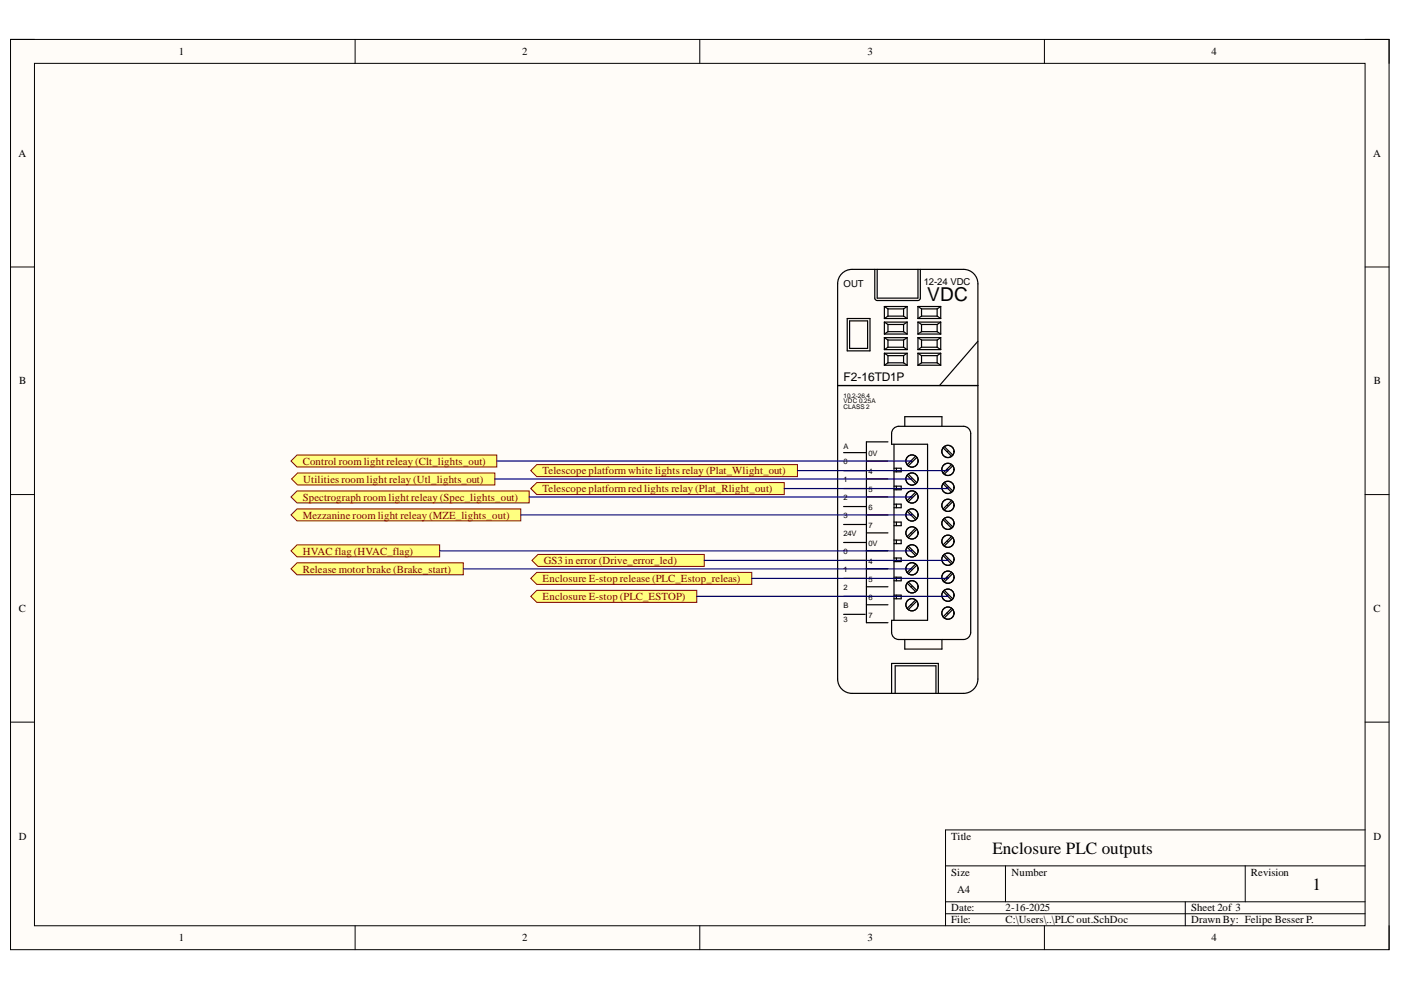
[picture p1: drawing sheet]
<svg xmlns="http://www.w3.org/2000/svg" width="297mm" height="210mm" viewBox="0 0 297 210" stroke-linecap="round" stroke-linejoin="round" font-family="sans-serif">
<path d="M2.2 8.4h292.3v193h-292.3z" fill-rule="evenodd" fill="#fffcf8"/>
<path d="M2.2 8.4h292.3v193h-292.3z" fill="none" stroke="#000" stroke-width=".21"/>
<path d="M7.3 13.4h282.1v182.9h-282.1z" fill-rule="evenodd" fill="#fffcf8"/>
<g fill="none" stroke="#000" stroke-width=".21">
<path d="M2.2 8.4h5.1M7.3 13.4h282.1v182.9h-282.1zM75.3 8.4v5M148.4 8.4v5M221.4 8.4v5M289.4 8.4h5.1v5M2.2 56.6h5.1M289.4 56.6h5.1M2.2 104.9h5.1M289.4 104.9h5.1M2.2 153.1h5.1M289.4 153.1h5.1"/>
<path d="M289.4 176h-88.9v20.3M75.3 196.3v5.1M148.4 196.3v5.1M200.5 183.6h88.9M200.5 191.2h88.9M200.5 193.7h88.9M213.2 183.6v7.6M221.4 196.3v5.1M251.3 191.2v5.1M264 183.6v7.6M294.5 196.3v5.1"/>
</g>
<path d="M61.7 97.7l1.3-1.2h42.3v2.5h-42.3z" fill-rule="evenodd" fill="#ffff80"/>
<path d="M61.7 97.7l1.3-1.2h42.3v2.5h-42.3z" fill="none" stroke="#800000" stroke-width=".21"/>
<path d="M61.8 101.6l1.3-1.3h41.8v2.5h-41.8z" fill-rule="evenodd" fill="#ffff80"/>
<path d="M61.8 101.6l1.3-1.3h41.8v2.5h-41.8z" fill="none" stroke="#800000" stroke-width=".21"/>
<path d="M61.7 109.2l1.3-1.3h47.4v2.5h-47.4z" fill-rule="evenodd" fill="#ffff80"/>
<path d="M61.7 109.2l1.3-1.3h47.4v2.5h-47.4z" fill="none" stroke="#800000" stroke-width=".21"/>
<path d="M112.5 99.8l1.3-1.3h55.3v2.5h-55.3z" fill-rule="evenodd" fill="#ffff80"/>
<path d="M112.5 99.8l1.3-1.3h55.3v2.5h-55.3z" fill="none" stroke="#800000" stroke-width=".21"/>
<path d="M112.5 103.6l1.3-1.3h52.5v2.6h-52.5z" fill-rule="evenodd" fill="#ffff80"/>
<path d="M112.5 103.6l1.3-1.3h52.5v2.6h-52.5z" fill="none" stroke="#800000" stroke-width=".21"/>
<g fill="none" stroke="#000" stroke-width=".25">
<path d="M178.7 57.8l1.2-.6 .7-.1h23.7a3 3 0 0 1 3 3.1v83.8a3 3 0 0 1-3 3h-23.7a3 3 0 0 1-3-3v-83.8a3 3 0 0 1 1.1-2.4zM185.5 57.1v6.1v.3l.5 .2h8.9l.2-.5v-6.1M186 57.1v6.1h8.6v-6.1M179.6 67.5h4.9v6.9h-4.9zM180.1 68h3.9v5.9h-3.9zM187.5 65h4.8M187.5 67.5h4.8M187.5 65l.8 .5M187.5 65v2.5M187.5 68.3v2.5M187.5 71.6v2.5M187.5 74.9v2.5"/>
<path d="M187.5 68.3h4.8M187.5 70.8h4.8M187.5 68.3l.8 .5M187.5 71.6h4.8M187.5 74.1h4.8M187.5 71.6l.8 .5M187.5 74.9h4.8M187.5 77.4h4.8M187.5 74.9l.8 .5M188.3 65.5h3.3M188.3 67h3.3M188.3 67l-.8 .5"/>
<path d="M188.3 65.5v1.5M188.3 68.8v1.5M188.3 72.1v1.5M188.3 75.4v1.5M188.3 68.8h3.3M188.3 70.3h3.3M188.3 70.3l-.8 .5M188.3 72.1h3.3M188.3 73.6h3.3M188.3 73.6l-.8 .5M188.3 75.4h3.3M188.3 76.9h3.3"/>
<path d="M188.3 76.9l-.8 .5M191.6 67l.7 .5M191.6 65.5v1.5M191.6 68.8v1.5M191.6 72.1v1.5M191.6 75.4v1.5M191.6 70.3l.7 .5M191.6 73.6l.7 .5M191.6 76.9l.7 .5M192.3 65l-.7 .5M192.3 65v2.5M192.3 68.3v2.5"/>
<path d="M192.3 71.6v2.5M192.3 74.9v2.5M192.3 68.3l-.7 .5M192.3 71.6l-.7 .5M192.3 74.9l-.7 .5M194.6 65v2.5M194.6 68.3v2.5M194.6 71.6v2.5M194.6 74.9v2.5M194.6 65h4.9M194.6 67.5h4.9M194.6 68.3h4.9"/>
<path d="M194.6 70.8h4.9M194.6 68.3l.8 .5M194.6 71.6h4.9M194.6 74.1h4.9M194.6 71.6l.8 .5M194.6 74.9h4.9M194.6 77.4h4.9M194.6 74.9l.8 .5M194.6 65l.8 .5M195.4 65.5h3.3M195.4 67h3.3M195.4 68.8h3.3"/>
<path d="M195.4 70.3h3.3M195.4 70.3l-.8 .5M195.4 65.5v1.5M195.4 68.8v1.5M195.4 72.1v1.5M195.4 75.4v1.5M195.4 72.1h3.3M195.4 73.6h3.3M195.4 73.6l-.8 .5M195.4 75.4h3.3M195.4 76.9h3.3M195.4 76.9l-.8 .5"/>
<path d="M195.4 67l-.8 .5M198.7 70.3l.8 .5M198.7 65.5v1.5M198.7 68.8v1.5M198.7 72.1v1.5M198.7 75.4v1.5M198.7 73.6l.8 .5M198.7 76.9l.8 .5M198.7 67l.8 .5M199.5 68.3l-.8 .5M199.5 65v2.5M199.5 68.3v2.5"/>
<path d="M199.5 71.6v2.5M199.5 74.9v2.5M199.5 71.6l-.8 .5M199.5 74.9l-.8 .5M199.5 65l-.8 .5M207.3 72.4l-8.1 9.3M177.6 81.7h29.7M178.9 96h4.8M178.9 99.8h4.8M183.7 97.8h4.6M188.3 93.7h-4.6v38.3h4.6M189.3 91l.8-.5 .5-.1h13.7a1.52 1.52 0 0 1 1.5 1.5v42.2a1.53 1.53 0 0 1-1.5 1.5h-13.7a1.52 1.52 0 0 1-1.6-1.5v-2.6h7.7v-37.3h-7.7v-2.3z"/>
<path d="M189.5 94.2v37.3M189.5 99.3h1.6v.7h-1.6M190.1 99.3v.7M191.8 90.4v-2.1h7.9v2.1M193.1 97.8h.3M194.1 96.7l-1.8 1.8M194.4 97l-1.8 1.8M200 95l1.7 1.7M200.2 94.7l1.8 1.8M200.7 99.5h.3M200.7 95.7h.3M201.7 98.5l-1.7 1.8"/>
<path d="M202 98.8l-1.8 1.7M178.9 111.2h4.8M178.9 115h4.8M178.9 103.6h4.8M178.9 118.8h4.8M178.9 107.4h4.8M183.7 113h4.6M183.7 101.6h4.6M183.7 116.8h4.6M183.7 105.4h4.6M183.7 109.2h4.6M189.5 114.5h1.6v.8h-1.6"/>
<path d="M189.5 103.1h1.6v.7h-1.6M189.5 106.9h1.6v.8h-1.6M189.5 110.7h1.6v.8h-1.6M189.5 118.3h1.6v.8h-1.6M190.1 103.1v.7M190.1 106.9v.8M190.1 110.7v.8M190.1 114.5v.8M190.1 118.3v.8M192.3 100.8l1.8 1.8M192.3 108.4l1.8 1.8M192.3 116l1.8 1.8"/>
<path d="M192.6 100.5l1.8 1.8M192.6 108.2l1.8 1.7M192.6 115.8l1.8 1.8M193.1 113h.3M193.1 101.6h.3M193.1 116.8h.3M193.1 105.4h.3M193.1 109.2h.3M194.1 104.4l-1.8 1.7M194.1 112l-1.8 1.7M194.1 119.6l-1.8 1.8M194.4 104.6l-1.8 1.8"/>
<path d="M194.4 112.2l-1.8 1.8M194.4 119.8l-1.8 1.8M200 102.6l1.7 1.8M200 110.2l1.7 1.8M200 117.8l1.7 1.8M200.2 102.3l1.8 1.8M200.2 109.9l1.8 1.8M200.2 117.6l1.8 1.7M200.7 103.3h.3M200.7 107.1h.3M200.7 110.9h.3M200.7 114.8h.3"/>
<path d="M200.7 118.6h.3M201.7 106.1l-1.7 1.8M201.7 113.7l-1.7 1.8M202 106.4l-1.8 1.8M202 114l-1.8 1.8M178.9 122.6h4.5M178.9 126.4h4.5M178.9 130.3h4.5M183.7 120.6h4.6M183.7 124.4h4.6M183.7 128.2h4.6M189.5 122.4h1.6v.7h-1.6"/>
<path d="M189.5 126.2h1.6v.8h-1.6M190.1 122.4v.7M190.1 126.2v.8M191.8 135.6v2h7.9v-2M192.3 123.7l1.8 1.7M192.6 123.4l1.8 1.8M193.1 120.6h.3M193.1 124.4h.3M193.1 128.2h.3M194.1 127.2l-1.8 1.8M194.4 127.5l-1.8 1.7M200 125.4l1.7 1.8"/>
<path d="M200.2 125.2l1.8 1.8M200.7 126.2h.3M200.7 122.4h.3M200.7 130h.3M201.7 121.4l-1.7 1.7M201.7 129l-1.7 1.8M202 121.6l-1.8 1.8M202 129.2l-1.8 1.8M189 147v-6.3h9.9v6.3M189.8 147v-5.8h8.6v5.8"/>
<circle cx="193.4" cy="97.7" r="1.29"/>
<circle cx="193.4" cy="97.7" r="1.3"/>
<circle cx="201" cy="99.5" r="1.3"/>
<circle cx="201" cy="95.7" r="1.29"/>
<circle cx="201" cy="95.7" r="1.3"/>
<circle cx="193.4" cy="116.8" r="1.3"/>
<circle cx="193.4" cy="101.6" r="1.3"/>
<circle cx="193.4" cy="109.2" r="1.3"/>
<circle cx="193.4" cy="105.4" r="1.29"/>
<circle cx="193.4" cy="113" r="1.29"/>
<circle cx="193.4" cy="113" r="1.3"/>
<circle cx="193.4" cy="105.4" r="1.3"/>
<circle cx="193.4" cy="101.6" r="1.29"/>
<circle cx="193.4" cy="109.2" r="1.29"/>
<circle cx="193.4" cy="116.8" r="1.29"/>
<circle cx="201" cy="114.8" r="1.3"/>
<circle cx="201" cy="107.1" r="1.3"/>
<circle cx="201" cy="118.6" r="1.29"/>
<circle cx="201" cy="103.3" r="1.29"/>
<circle cx="201" cy="111" r="1.29"/>
<circle cx="201" cy="111" r="1.3"/>
<circle cx="201" cy="103.3" r="1.3"/>
<circle cx="201" cy="118.6" r="1.3"/>
<circle cx="193.4" cy="124.4" r="1.29"/>
<circle cx="193.4" cy="128.2" r="1.29"/>
<circle cx="193.4" cy="120.6" r="1.29"/>
<circle cx="193.4" cy="120.6" r="1.3"/>
<circle cx="193.4" cy="128.2" r="1.3"/>
<circle cx="193.4" cy="124.4" r="1.3"/>
<circle cx="201" cy="130" r="1.3"/>
<circle cx="201" cy="122.4" r="1.3"/>
<circle cx="201" cy="126.2" r="1.29"/>
<circle cx="201" cy="126.2" r="1.3"/>
</g>
<path d="M63 104.1h49.2v2.5h-49.2l-1.3-1.2z" fill-rule="evenodd" fill="#ffff80"/>
<path d="M63 104.1h49.2v2.5h-49.2l-1.3-1.2z" fill="none" stroke="#800000" stroke-width=".21"/>
<path d="M61.7 116.8l1.3-1.3h30.2v2.6h-30.2z" fill-rule="evenodd" fill="#ffff80"/>
<path d="M61.7 116.8l1.3-1.3h30.2v2.6h-30.2z" fill="none" stroke="#800000" stroke-width=".21"/>
<path d="M112.5 126.4l1.3-1.2h33.9v2.5h-33.9z" fill-rule="evenodd" fill="#ffff80"/>
<path d="M112.5 126.4l1.3-1.2h33.9v2.5h-33.9z" fill="none" stroke="#800000" stroke-width=".21"/>
<path d="M61.7 120.6l1.3-1.3h35.2v2.6h-35.2z" fill-rule="evenodd" fill="#ffff80"/>
<path d="M61.7 120.6l1.3-1.3h35.2v2.6h-35.2z" fill="none" stroke="#800000" stroke-width=".21"/>
<path d="M112.8 118.8l1.3-1.2h35.2v2.5h-35.2z" fill-rule="evenodd" fill="#ffff80"/>
<path d="M112.8 118.8l1.3-1.2h35.2v2.5h-35.2z" fill="none" stroke="#800000" stroke-width=".21"/>
<path d="M112.5 122.6l1.3-1.2h45.6v2.5h-45.6z" fill-rule="evenodd" fill="#ffff80"/>
<path d="M112.5 122.6l1.3-1.2h45.6v2.5h-45.6z" fill="none" stroke="#800000" stroke-width=".21"/>
<path d="M105.3 97.8h88.1M201 99.5v.3h-31.9M93.2 116.8h100.2M104.9 101.6h88.5M110.4 109.2h83M112.2 105.4h81.2M201 118.6v.2h-51.7M201 103.3v.3h-34.7M98.2 120.6h95.2M201 126.2v.2h-53.3M201 122.4v.2h-41.6" fill="none" stroke="#000080" stroke-width=".25"/>
<text font-size="4.1" x="196.6" y="63.9">VDC</text>
<g font-size="3.6">
<text x="210.4" y="181.1">Enclosure PLC outputs</text>
<text x="278.2" y="188.7">1</text>
</g>
<text font-size="2.5" x="178.8" y="80.7">F2-16TD1P</text>
<g font-size="2.3">
<text x="37.9" y="11.7">1</text>
<text x="110.7" y="11.7">2</text>
<text x="183.9" y="11.7">3</text>
<text x="256.8" y="11.7">4</text>
<text x="3.9" y="33.3">A</text>
<text x="291.1" y="33.3">A</text>
<text x="4.1" y="81.5">B</text>
<text x="291.3" y="81.5">B</text>
<text x="4" y="129.8">C</text>
<text x="291.2" y="129.8">C</text>
<text x="4" y="178">D</text>
<text x="201.7" y="178">Title</text>
<text x="291.2" y="178">D</text>
<text x="201.7" y="185.6">Size</text>
<text x="214.5" y="185.6">Number</text>
<text x="265.2" y="185.6">Revision</text>
<text x="203" y="189.4">A4</text>
<text x="201.7" y="193.2">Date:</text>
<text x="201.7" y="195.8">File:</text>
<text x="213.2" y="193.2">2-16-2025</text>
<text x="213.2" y="195.8">C:\Users\..\PLC out.SchDoc</text>
<text x="252.5" y="193.2">Sheet 2of 3</text>
<text x="252.5" y="195.8">Drawn By: Felipe Besser P.</text>
<text x="37.9" y="199.6">1</text>
<text x="110.7" y="199.6">2</text>
<text x="183.9" y="199.6">3</text>
<text x="256.8" y="199.6">4</text>
</g>
<g font-size="2.3" fill="#800000">
<text x="64.2" y="98.6">Control room light releay (Clt_lights_out)</text>
<text x="115.1" y="100.6">Telescope platform white lights relay (Plat_Wlight_out)</text>
<text x="64.2" y="106.2">Spectrograph room light releay (Spec_lights_out)</text>
<text x="64.3" y="102.4">Utilities room light relay (Utl_lights_out)</text>
<text x="115.1" y="104.4">Telescope platform red lights relay (Plat_Rlight_out)</text>
<text x="64.2" y="110">Mezzanine room light releay (MZE_lights_out)</text>
<text x="64.2" y="117.6">HVAC flag (HVAC_flag)</text>
<text x="115.3" y="119.6">GS3 in error (Drive_error_led)</text>
<text x="64.2" y="121.4">Release motor brake (Brake_start)</text>
<text x="115.1" y="123.4">Enclosure E-stop release (PLC_Estop_releas)</text>
<text x="115.1" y="127.2">Enclosure E-stop (PLC_ESTOP)</text>
</g>
<g font-size="2">
<text x="178.8" y="60.8">OUT</text>
<text x="195.8" y="60.5">12-24 VDC</text>
</g>
<g font-size="1.6">
<text x="178.8" y="95.1">A</text>
<text x="178.8" y="98.5">0</text>
<text x="184.2" y="100.5">4</text>
<text x="184.2" y="96.7">0V</text>
<text x="178.8" y="106.1">2</text>
<text x="178.8" y="102.3">1</text>
<text x="184.2" y="104.3">5</text>
<text x="178.8" y="113.7">24V</text>
<text x="178.8" y="109.9">3</text>
<text x="184.2" y="108.1">6</text>
<text x="184.2" y="111.9">7</text>
<text x="178.8" y="117.5">0</text>
<text x="184.2" y="115.7">0V</text>
<text x="184.2" y="119.5">4</text>
<text x="178.8" y="125.1">2</text>
<text x="178.8" y="121.3">1</text>
<text x="184.2" y="123.3">5</text>
<text x="178.8" y="128.9">B</text>
<text x="178.8" y="132">3</text>
<text x="184.2" y="130.9">7</text>
<text x="184.2" y="127.1">6</text>
</g>
<g font-size="1.4">
<text x="178.8" y="84.3">10.2-26.4</text>
<text x="178.8" y="85.5">VDC 0.25A</text>
<text x="178.8" y="86.8">CLASS 2</text>
</g>
</svg>
